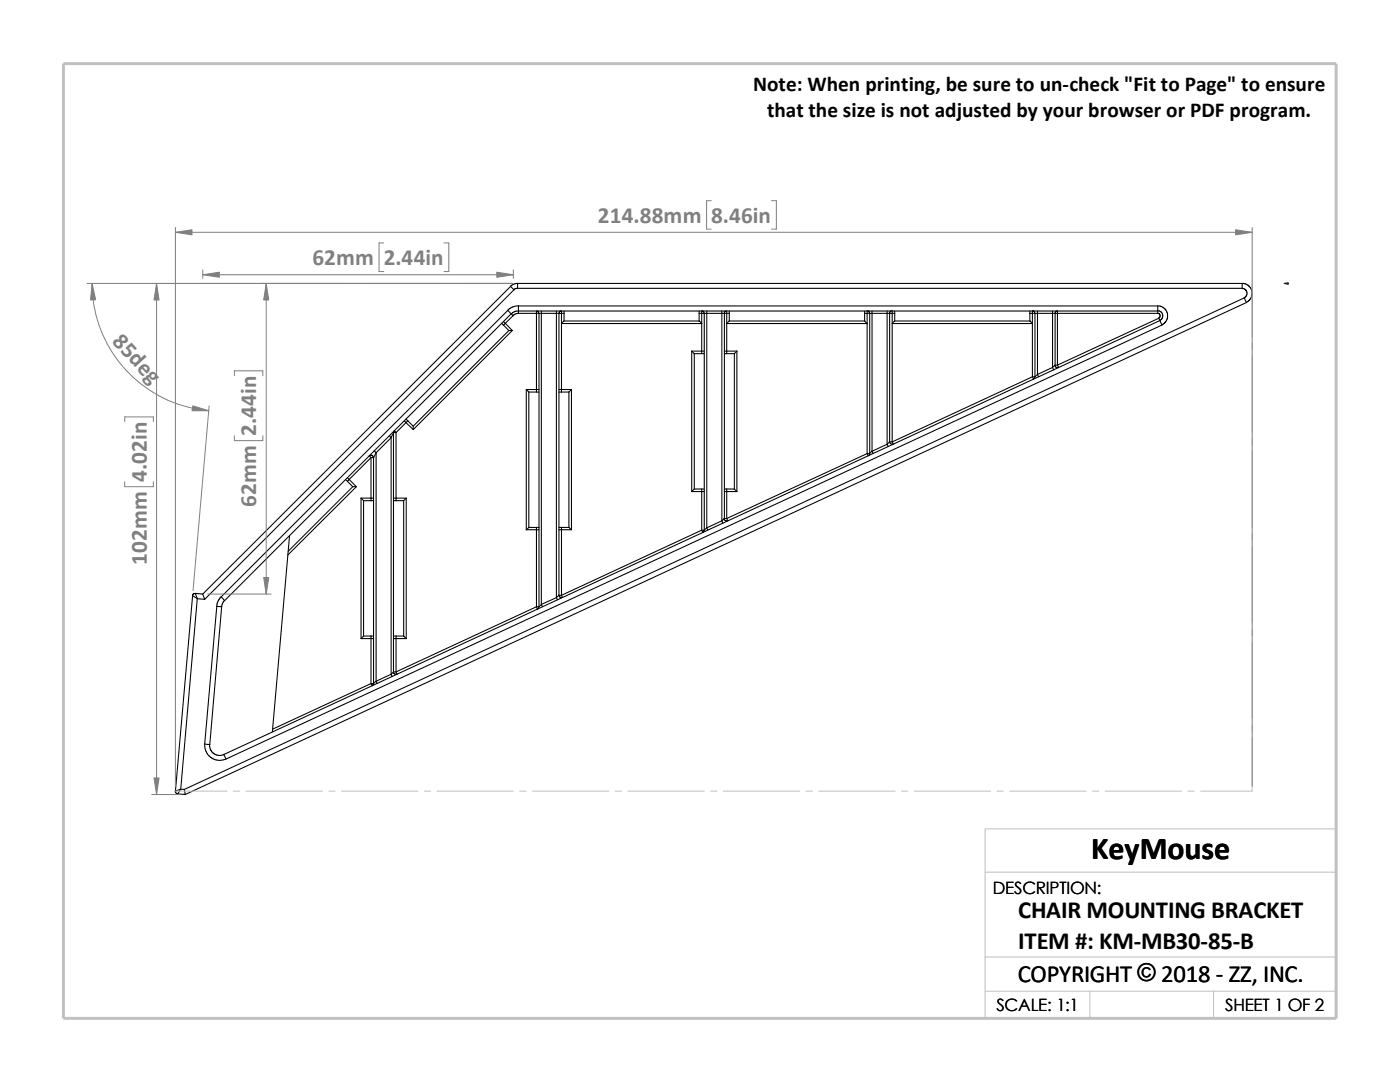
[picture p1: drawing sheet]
<svg xmlns="http://www.w3.org/2000/svg" width="279mm" height="216mm" viewBox="0 0 279 216" stroke-linecap="round" stroke-linejoin="round" font-family="sans-serif">
<g fill="none" stroke="#c0c0c0" stroke-width=".2">
<path d="M40.5 56.6h10M51.8 56.6h1.2M54.3 56.6h15.3M70.8 56.6h1.3M73.4 56.6h15.2M89.9 56.6h1.2M92.4 56.6h10M249.9 56.6v10.6M249.9 68.5v1.2M249.9 71v15.2M249.9 87.5v1.3M249.9 90v15.3"/>
<path d="M249.9 106.6v1.2M249.9 109.1v15.2M249.9 125.6v1.3M249.9 128.1v15.3M35 157.9h10.3M46.6 157.9h1.2M49.1 157.9h15.2M65.6 157.9h1.3M68.2 157.9h15.2M84.7 157.9h1.2M87.2 157.9h15.2M103.7 157.9h1.3"/>
<path d="M106.3 157.9h15.2M122.8 157.9h1.2M125.3 157.9h15.2M141.8 157.9h1.3M144.4 157.9h15.2M160.9 157.9h1.2M163.4 157.9h15.2M179.9 157.9h1.3M182.5 157.9h15.2M199 157.9h1.2M201.5 157.9h15.2M218 157.9h1.3"/>
<path d="M220.6 157.9h15.2M237.1 157.9h1.2M249.9 147.2v10.7h-10.3M249.9 144.7v1.2M196.6 174h70.1M196.6 197.8h70.1M196.6 191h70.1M217.5 197.8v5.4M242.2 197.8v5.4M26.8 203.2h239.9v-37.8h-70.1v37.8"/>
</g>
<path d="M12.7 12.7h254v190.5h-254z" fill="none" stroke="#c0c0c0" stroke-width=".59"/>
<g fill="none" stroke="#000" stroke-width=".21">
<path d="M101.9 57.2l.7 .6M101.9 57.1l-61.4 61.4M102.6 57.8l-61.7 61.8M103.3 56.6v.9M103.3 57.5l-.4 .1-.3 .2M103.3 56.6h144.6M103.3 57.5h144.6M103.3 56.6h-.7l-.7 .6M247.9 57.5l.6 .2 .4 .7-.2 .7-.4 .3M247.9 56.6v.9M247.9 56.6h.7l.6 .4 .4 .4 .3 .7v.8l-.3 .7-.9 .7M248.3 59.4l.5 1-211.8 98.1"/>
<path d="M248.3 59.4l-211.5 98.1M100.1 64.5l.4 .4M100.5 64.9l1.1 1.1M100.5 64.2l.3 .3M100.8 64.5l1.4 1.5M100.8 64.5l-.3 .4M101.3 61.9l.7 .7M101.3 61.9l-57.2 57.2M101.6 66h.6M101.6 66l-19.1 19M102 62.6l.4 .4M102 62.6l-57.2 57.2"/>
<path d="M102.2 66l-19.7 19.7M102.4 63l-1.6 1.5M103.5 61v1.1M103.5 61l-1.2 .3-1 .6M103.5 62.1h-.8l-.7 .5M103.5 62.1v.4M103.5 62.5l-.6 .1-.5 .4M103.5 61h127.6M103.5 62.1h127.6M103.5 62.5h3.6M105 77.7h2.1M105 77.7v28"/>
<path d="M105 77.7l.5 .5M105.5 78.2h1.6M105.5 78.2v27M107.1 78.2h.5M107.1 62.5v15.2M107.1 62.5v-.1a.22 .22 0 0 1 0-.3 .22 .22 0 0 1 .3 .2l.1 .2M107.1 62.5h.5M107.1 77.7h.5M107.1 77.7v.5M107.6 62.5h.4M107.6 62.5v58.6M108 62.1v.4"/>
<path d="M108 62.5h3M108 62.5v58.1M111 62.5v56.8M111 62.5h.5M111 62.1v.4M111.5 78.2h.6M111.5 62.5v56.3M111.5 62.5h.6M111.5 77.7h.6M111.6 62.5l.1-.3a.23 .23 0 0 1 .3-.1 .23 .23 0 0 1 .1 .3v.1M112.1 77.7v.5M112.1 62.5h.5"/>
<path d="M112.1 62.5v15.2M112.1 78.2h1.4M112.1 77.7h1.9M112.6 64.1l-.5 .5h27.9l-.5-.5M112.6 64.1h26.9M112.6 62.5v1.6M112.6 62.1v.4M113.5 78.2v27M114 77.7l-.5 .5M114 77.7v28M138 70.1h2M138 70.1v28"/>
<path d="M138 70.1l.6 .5M138.6 70.6h1.4M138.6 70.6v27M139.5 62.1v.4M139.5 62.5v1.6M139.5 62.5h.5M140 62.5v7.6M140 62.5h.5M140 70.1h.5M140 62.1v.4M140 70.1v.5M140 62l.4 .1 .1 .4"/>
<path d="M140 70.6h.5M140.5 62.5v43.3M140.5 62.5h.6M141.1 62.1v.4M141.1 62.5h3M141.1 62.5v42.8M144.1 62.5v41.4M144.1 62.1v.4M144.1 62.5h.5M144.6 70.6h.4M144.6 62.5l.1-.3a.23 .23 0 0 1 .3-.1 .23 .23 0 0 1 0 .3v.1M144.6 62.5h.4"/>
<path d="M144.6 70.1h.4M144.6 62.5v41M145 62.5v7.6M145 70.6h1.6M145 70.1h2.1M145 70.1v.5M145 62.5h.5M145.5 64.1l-.5 .5h28.1l-.5-.5M145.5 62.1v.4M145.5 64.1h27.1M145.5 62.5v1.6M146.6 70.6v27"/>
<path d="M147.1 70.1l-.5 .5M147.1 70.1v28M172.6 62.5v1.6M172.6 62.1v.4M172.6 62.5h.5M173.1 62.5h.5M173.1 62.1v.4M173.1 62l.3 .1 .2 .4M173.1 62.5v28M173.6 62.5v28M173.6 62.5h.4M174 62.5h3"/>
<path d="M174 62.5v27.5M174 62.1v.4M177 62.5v26.1M177 62.5h.5M177 62.1v.4M177.5 62.5h.6M177.5 62.5v25.7M178.1 62l-.4 .1-.2 .4M178.1 62.5h.5M178.1 62.5v25.7M178.1 62.1v.4M178.6 64.1h26.9"/>
<path d="M178.6 62.5v1.6M178.6 62.1v.4M178.6 64.1l-.5 .5h27.9l-.5-.5M205.5 62.5h.5M205.5 62.1v.4M205.5 62.5v1.6M206 75.2l-27.9 13M206 62.5v12.7M206 62.1v.4M206 62.5h.5M206 75.2h.5M206 62l.4 .1 .1 .4"/>
<path d="M206 75.2l.2 .4 .3-.4M206.5 62.5h.6M206.5 62.5v12.7M207.1 74.7l-.6 .5M207.1 62.1v.4M207.1 62.5h3M207.1 62.5v12.2M207.1 74.7l.2 .5M210.1 73.3l.2 .5M210.1 73.3l-3 1.4M210.1 62.5v10.8M210.1 62.1v.4"/>
<path d="M210.1 62.5h.5M210.5 72.9l.2 .3 .5 .1-.2-.4M210.6 72.9l-.5 .4M210.6 62.5l.1-.3a.23 .23 0 0 1 .3-.1 .23 .23 0 0 1 0 .3v.1M210.6 72.9h.4M210.6 62.5h.4M210.6 62.5v10.4M211 62.5h20.1M211 62.5v10.4M231.1 61v1.1M231.1 61l.6 .1 .7 .4 .3 .4 .3 .7v.8l-.3 .7-.8 .7M231.1 62.5l.3 .2 .2 .3-.4 .5"/>
<path d="M231.1 62.1v.4M231.1 62l.6 .2 .3 .5v.6l-.5 .7M231.5 64l-186.8 86.5M231.5 64l.4 .9-186.8 86.6M231.5 64l-.2-.5-20.3 9.4M69 95.7l.3 .4M69.3 96.1l1.1 1M69.3 95.3l.4 .4M69.7 95.7l-.4 .4M69.7 95.7l1.4 1.4M70.4 97.1l-12.9 12.9M70.4 97.1h.7"/>
<path d="M71.1 97.1l-13.7 13.6M72.1 99.4l.5 .5M72.1 99.4h1.9M72.1 99.4v28M72.6 99.9h1.4M72.6 99.9v27M74 91.3v8.1M74 91.3l-4.3 4.4M74 91.3l-.2-.2a.2 .2 0 0 1 .1-.3 .2 .2 0 0 1 .2 0l.4 .3v.2M74 91.3h.5M74 99.4h.5M74 99.4v.5"/>
<path d="M74 99.9h.5M74.5 91.3v45.1M74.7 90l.4 .3M75.1 90.3v45.6M75.1 90.3l-.6 1M77.7 87l.4 .3M78.1 87.3l-3 3M78.1 87.3v47.2M78.5 86.3v47.8M78.5 86.3h.5M78.5 99.4h.5M78.5 86.3l-.4 1"/>
<path d="M78.5 86.3l.2-.3 .3 .3M78.5 99.9h.5M79 86.3v13.1M79 99.9h1.6M79 99.4h2.1M79 99.4v.5M80.6 99.9v27M80.7 84l.3 .3M81 84.3l-2 2M81 84.3l1.5 1.4M81 83.6l.4 .4M81.1 99.4v28"/>
<path d="M81.1 99.4l-.5 .5M81.4 84l-.4 .3M81.4 84l1.1 1M82.5 85v.7M138 98.1h2M138.6 97.6h1.4M138.6 97.6l-.6 .5M140 98.1v7.7M140 97.6h.5M140 97.6v.5M140 98.1h.5M144.6 98.1h.4"/>
<path d="M144.6 97.6h.4M145 98.1v5.4M145 97.6h1.6M145 98.1h2.1M145 97.6v.5M146.6 97.6l.5 .5M173.1 90.5h.5M173.1 90.5l.2 .4 .3-.4M173.1 90.5l-28.1 13M174 90l.2 .5M174 90l-.4 .5M177 88.6l-3 1.4"/>
<path d="M177 88.6l.2 .5M177.5 88.2h.6M177.5 88.2l-.5 .4M177.5 88.2l.3 .4h.5l-.2-.4M38.4 118.9l-3.4 39M38.4 118.9l1 .6M38.9 118.4l-.3 .1-.2 .4M39.4 119.5l1.5 .1M39.4 119.5l-3.3 38M40.5 118.5l.4 1.1M40.5 118.5l-1.6-.1 .5 1.1M44.1 119.1l-.7 1-.1 .9"/>
<path d="M44.1 119.1l.7 .7M44.8 119.8l-.5 .8-.1 .5M57.8 106.9l-3.4 39.1M105 105.7h2.1M105.5 105.2h1.6M105.5 105.2l-.5 .5M107.1 105.7h.5M107.1 105.7v15.4M107.1 105.2v.5M107.1 105.2h.5M111 119.3l-3 1.3M111 119.3l.3 .4"/>
<path d="M111.5 105.7h.6M111.5 118.8l.3 .4a.22 .22 0 0 0 .4 0 .22 .22 0 0 0-.1-.3v-.1M111.5 118.8l-.5 .5M111.5 118.8h.6M111.5 105.2h.6M112.1 105.2v.5M112.1 105.7v13.1M112.1 105.2h1.4M112.1 105.7h1.9M113.5 105.2l.5 .5M140 105.8l.3 .5 .2-.5M140 105.8l-27.9 13"/>
<path d="M140 105.8h.5M141.1 105.3l.2 .4M141.1 105.3l-.6 .5M144.1 103.9l-3 1.4M144.1 103.9l.2 .5M144.5 103.5l.2 .3 .5 .1-.2-.4M144.6 103.5l-.5 .4M144.6 103.5h.4M43.3 121l.9 .1M43.3 121l-2.4 27.5h1M44.2 121.1l-2.3 27.4M72.1 127.4h1.9"/>
<path d="M72.6 126.9h1.4M72.6 126.9l-.5 .5M74 136.4l-19.6 9.1M74 127.4v9M74 136.4l.3 .4 .2-.4M74 126.9v.5M74 126.9h.5M74 136.4h.5M74 127.4h.5M75.1 135.9l.2 .5M75.1 135.9l-.6 .5M78.1 134.5l.2 .5"/>
<path d="M78.1 134.5l-3 1.4M78.5 134.1l.2 .4h.5l-.2-.4M78.5 134.1h.5M78.5 126.9h.5M78.5 134.1l-.4 .4M78.5 127.4h.5M79 127.4v6.7M79 126.9h1.6M79 127.4h2.1M79 126.9v.5M80.6 126.9l.5 .5M107.1 121.1l-28.1 13"/>
<path d="M107.1 121.1l.2 .4 .3-.4M107.1 121.1h.5M108 120.6l-.4 .5M108 120.6l.2 .5M35 157.9l.1 .3 .4 .2M35.5 158.4l1.5 .1M36.1 157.5l-.6 .9M36.1 157.5l-1.1 .4M36.1 157.5h.7M36.8 157.5l.2 1M40.9 148.5v.5l.2 .9 .3 .6 .6 .6 .7 .4 .9 .2 1.5-.2M41.9 148.5l.1 1 .8 1 .8 .2 1.1-.2"/>
<path d="M44.7 150.5l.4 1"/>
</g>
<path d="M256.3 56.6l.3-.1v.1z" fill="#00f" stroke="#00f" stroke-width=".2"/>
<path d="M256.3 56.6h.8M256.8 56.4l.3 .3M257 56.6h.1M257 56.4v.3M257.1 56.4l-.3 .3" fill="none" stroke="#00f" stroke-width=".2"/>
<g fill="none" stroke="#808080" stroke-width=".2">
<path d="M17.4 56.6h84.9M18.4 56.6a25.5 25.5 0 0 0 23.3 25.4M31.2 56.6v101.9M35 45.4v111.5M35 46.4h214.9M40.5 53.8v1.7M40.5 54.8h61.9M53.1 56.6v61.9M76.6 48.5h-1v5.7h1M88.6 48.5h1v5.7h-1M102.4 53.8v1.7M141.9 40h-.9v5.7h.9"/>
<path d="M154 40h.9v5.7h-.9M249.9 45.4v111.5M46.8 75v-1h5.7v1M24.9 84.1v-.9h5.7v.9M24.9 96.1v1h5.7v-1M41.7 81l-3.2 36.9M46.8 87v.9h5.7v-.9M41.4 118.5h12.7M30.3 158.5h5.6"/>
</g>
<g fill="#808080" stroke="#808080" stroke-width=".2">
<path d="M35 46.4l3.3-.6v1.1z"/>
<path d="M246.6 45.8l3.3 .6-3.3 .5z"/>
<path d="M99.1 54.3l3.3 .5-3.3 .5z"/>
<path d="M40.5 54.8l3.3-.5v1z"/>
<path d="M18.4 56.6l.7 3.2-1 .1z"/>
<path d="M38.5 81l3.2 1h-3.4z"/>
<path d="M52.6 115.2h1l-.5 3.3z"/>
<path d="M53.1 56.6l.5 3.3h-1z"/>
<path d="M31.2 56.6l.5 3.3h-1z"/>
<path d="M30.7 155.2h1l-.5 3.3z"/>
</g>
<text font-size="6.4" x="217.8" y="171.4">KeyMouse</text>
<g font-size="4.9">
<text x="203.2" y="183.2">CHAIR MOUNTING BRACKET</text>
<text x="203.2" y="189.3">ITEM #: KM-MB30-85-B</text>
<text x="203.1" y="195.9">COPYRIGHT © 2018 - ZZ, INC.</text>
<text x="227" y="195.8">©</text>
</g>
<g font-size="4.6" fill="#808080">
<text x="119.3" y="44.5">214.88mm</text>
<text x="141.9" y="44.5">8.46in</text>
<text x="62.4" y="53">62mm</text>
<text x="76.6" y="53">2.44in</text>
<text x="22.3" y="68.3" transform="rotate(48 22.3 68.3)">85deg</text>
<text x="51.1" y="87" transform="rotate(-90 51.1 87)">2.44in</text>
<text x="29.3" y="96.1" transform="rotate(-90 29.3 96.1)">4.02in</text>
<text x="51.1" y="101.2" transform="rotate(-90 51.1 101.2)">62mm</text>
<text x="29.3" y="112.7" transform="rotate(-90 29.3 112.7)">102mm</text>
</g>
<g font-size="4.2">
<text x="150.3" y="18.1">Note: When printing, be sure to un-check &quot;Fit to Page&quot; to ensure</text>
<text x="153.1" y="23.3">that the size is not adjusted by your browser or PDF program.</text>
</g>
<g font-size="3.4">
<text x="198.2" y="178.5">DESCRIPTION:</text>
<text x="198.8" y="201.7">SCALE: 1:1</text>
<text x="244.5" y="201.7">SHEET 1 OF 2</text>
</g>
</svg>
